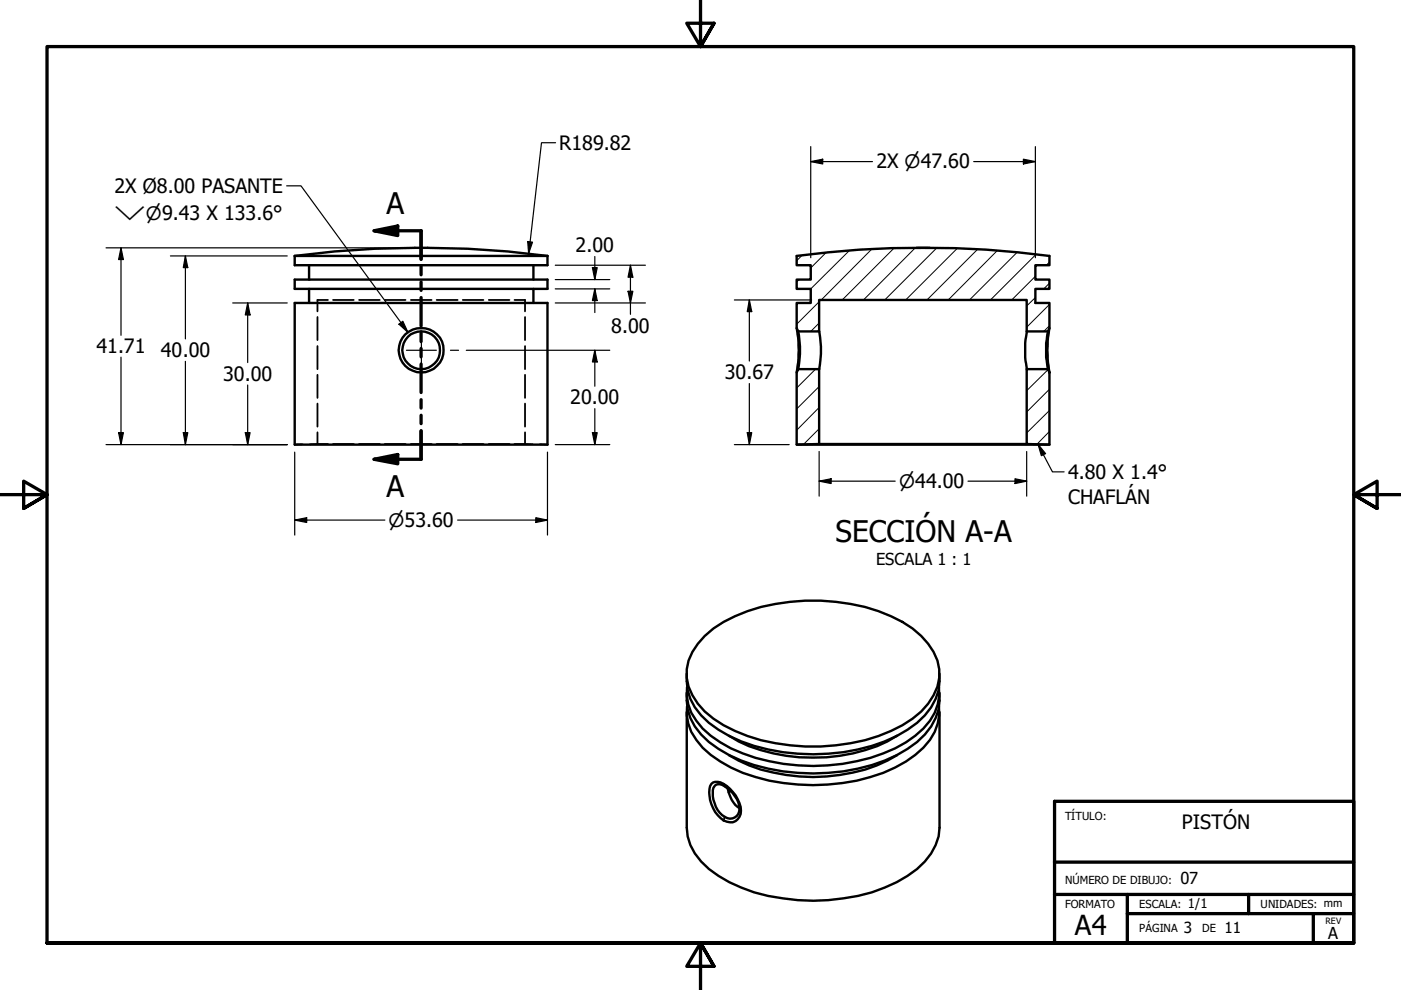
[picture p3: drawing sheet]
<svg xmlns="http://www.w3.org/2000/svg" width="297mm" height="210mm" viewBox="0 0 297 210" stroke-linecap="round" stroke-linejoin="round" font-family="sans-serif">
<!-- layer: Hatch (ANSI) -->
<g fill="none" stroke="#000" stroke-width=".21">
<path d="M169.4 59.3l-.5 .5M170.1 54.1l-1.2 1.2M175.1 53.6l-3.2 3.2M180.1 53.1l-8.2 8.1M184.8 52.8l-10.7 10.8M189.5 52.7l-10.9 10.9M194.1 52.5l-11 11.1M198.6 52.6l-11 11M202.9 52.7l-10.9 10.9M207.3 52.9l-10.8 10.7M211.5 53.1l-10.5 10.5M215.6 53.5l-10.1 10.1"/>
<path d="M219.5 58.6l-5 5M219.6 53.9l-9.6 9.7M222.5 55.6l-.7 .6M168.9 64.2v.1M172.9 78.3l-4 4M173.7 68.5l-1.8 1.8M173.7 64l-4.8 4.7M217.8 78.3h-.1M219.5 63.1l-1.8 1.8M222.2 78.3l-4.5 4.5M222.5 69.1l-1.2 1.2M222.5 64.6l-4.8 4.8"/>
<path d="M222.5 60l-1.2 1.2M173.7 82l-4.8 4.7M173.7 90.9l-3.3 3.3M173.7 86.4l-4.8 4.8M222.5 91.5l-2.7 2.7M222.5 87l-4.8 4.8M222.5 82.5l-4.8 4.8"/>
</g>
<!-- layer: Hidden (ANSI) -->
<g fill="none" stroke="#000" stroke-width=".38">
<path d="M87.9 52.5h.5M88.8 52.5h1M90.2 52.5h.5M67.3 67.2v4.9M67.3 73.4v4.9M67.3 79.5v4.9M69.5 63.6h-2.2v2.4M70.6 63.6h4.4M76.1 63.6h4.4M81.6 63.6h4.4M87.1 63.6h4.4M92.6 63.6h4.4"/>
<path d="M98.1 63.6h4.4M103.6 63.6h4.4M109.1 63.6h2.2v2.4M111.3 67.2v4.9M111.3 73.4v4.9M111.3 79.5v4.9M64.1 94.2l-1.6 .1M67.3 94.1h2.2M67.3 85.6v4.9M67.3 91.7v2.4M67.3 94.1l-1.6 .1M70.6 94.1h4.4"/>
<path d="M76.1 94.1h4.4M81.6 94.1h4.4M87.1 94.1h4.4M92.6 94.1h4.4M98.1 94.1h4.4M103.6 94.1h4.4M109.1 94.1h2.2M111.3 85.6v4.9M111.3 91.7v2.4M111.3 94.1l1.6 .1M114.5 94.2l1.6 .1"/>
</g>
<!-- layer: Visible (ANSI) -->
<g fill="none" stroke="#000" stroke-width=".51">
<path d="M62.5 54.3a209.8 209.8 0 0 1 53.6 0M62.5 54.3h53.6M62.5 54.3v1.9h53.6v-1.9M62.5 59.3h53.6v1.9h-53.6zM65.5 56.2v3.1M113.1 56.2v3.1M168.9 54.3a210.3 210.3 0 0 1 53.6 0v1.9h-3v3.1h3v1.9h-3v3h3v5.4l-.3 .7h-4.5v-6.7h-44v6.7h-4.5l-.3-.7v-5.4h3v-3h-3v-1.9h3v-3.1h-3zM194.3 52.5h2.8M62.5 64.2h53.6v30.1h-53.6zM65.5 61.2v3M113.1 61.2v3M168.9 69.6a25.1 25.1 0 0 1 0 9.4"/>
<path d="M169.2 78.3h4.5v15.8l-4.8 .2v-15.3zM169.2 70.3a21.2 21.2 0 0 1 0 8M173.7 70.3a21.2 21.2 0 0 1 0 8M217.7 78.3h4.5l.3 .7v15.3l-4.8-.2zM217.7 70.3a25.4 25.4 0 0 0 0 8M222.2 70.3a21.2 21.2 0 0 0 0 8M222.5 69.6a25.1 25.1 0 0 0 0 9.4M168.9 94.3h53.6M173.7 94.1h44M149.4 134.8a29.4 29.4 0 0 1 15-6.7 43.1 43.1 0 0 1 24.5 2.6 17.1 17.1 0 0 1 9.9 9.4 9.6 9.6 0 0 1-2 9.1 21.6 21.6 0 0 1-10.6 6.9 43.2 43.2 0 0 1-30.4-1.1 18.6 18.6 0 0 1-9-7.6 9.4 9.4 0 0 1 1.2-10.9zM145.6 142.8a11.5 11.5 0 0 0 4.7 10.5 31.9 31.9 0 0 0 15.7 6.2 42 42 0 0 0 24.1-3.4 17.2 17.2 0 0 0 8.3-7.9l.6-1.9 .2-3.5M145.6 146.9a11.5 11.5 0 0 0 4.7 10.4 31.9 31.9 0 0 0 15.7 6.2 42 42 0 0 0 24.1-3.4 17.2 17.2 0 0 0 8.3-7.9l.6-1.8 .2-3.5"/>
<path d="M145.6 151v24.5a12.6 12.6 0 0 0 6.7 10.2 33 33 0 0 0 13.7 4.8 42.5 42.5 0 0 0 21.6-2.3 21.7 21.7 0 0 0 9.8-7.3l1-1.7 .6-1.9 .2-1.8v-24.5M145.7 145.7a10.4 10.4 0 0 0 3.3 8.8 27.6 27.6 0 0 0 14.1 6.9 41.1 41.1 0 0 0 29-4 14.7 14.7 0 0 0 6.7-8.1l.3-1.8v-1.8M145.7 149.8a10.4 10.4 0 0 0 3.3 8.7 28.4 28.4 0 0 0 14.1 7 43.5 43.5 0 0 0 26.7-2.8 18.5 18.5 0 0 0 8.4-7.5l.6-1.8 .3-1.8v-1.8M154.6 156a33 33 0 0 0 17.8 4.6 33.6 33.6 0 0 0 17.8-4.6M150.8 166.2a1.93 1.93 0 0 1 2.6 0 7.4 7.4 0 0 1 3.7 5.7 2.33 2.33 0 0 1-1.2 2.2 2.33 2.33 0 0 1-2.5-.1 7.2 7.2 0 0 1-2.8-7.3zM151.5 166.7a1.47 1.47 0 0 1 2.2 0 6.7 6.7 0 0 1 3.1 4.7 2.06 2.06 0 0 1-1.3 2.1 2.06 2.06 0 0 1-2.4-.7 6.6 6.6 0 0 1-1.8-5.8zM154.3 167.2a6 6 0 0 0 2.5 4.2M154.6 160.1a36 36 0 0 0 23.5 4.2 29.9 29.9 0 0 0 12.1-4.2M154.9 167.7l-.4 .3"/>
<circle cx="89.3" cy="74.3" r="4.7"/>
<circle cx="89.3" cy="74.3" r="4"/>
</g>
<!-- layer: Visible Narrow (ANSI) -->
<path d="M153.4 166.2l.3 .5M153.7 173.2l-.3 .8" fill="none" stroke="#000" stroke-width=".38"/>
<!-- layer: Section Line (ANSI) -->
<path d="M79.3 48.9l5-1v2zM79.3 48.9h10v6.1M89.3 56.5v1.8M89.3 59.8v1.8M89.3 63.1v6M89.3 70.6v1.8M89.3 73.9v1.8M89.3 77.2v6M79.3 97.4l5-1v1.9zM89.3 84.7v1.8M89.3 88v1.8M89.3 91.3v6.1h-10" fill="none" stroke="#000" stroke-width=".7"/>
<g fill="#000">
<path d="M79.3 48.9l5-1v2z" fill-rule="evenodd"/>
<path d="M79.3 97.4l5-1v1.9z" fill-rule="evenodd"/>
</g>
<!-- layer: Border (ANSI) -->
<path d="M148.5 -.1v10l-2.9-5h5.8l-2.9 5 2.9-5M0 104.9h10l-5-2.9v5.8l5-2.9-5 2.9M297 104.9h-10l5-2.9v5.8l-5-2.9 5 2.9M10 199.9v-190h277v190h-277h277M151.4 204.9l-2.9-5 2.9 5h-5.8l2.9-5v10" fill="none" stroke="#000" stroke-width=".7"/>
<!-- layer: Title (ANSI) -->
<path d="M223.6 169.9h63.4v30h-63.4zM223.6 189.6h63.4M223.6 182.8h63.4M239 189.6v10.3M239 193.7h39.4M264.7 189.6v4.1M287 193.7h-8.6v6.2" fill="none" stroke="#000" stroke-width=".7"/>
<!-- layer: Center Mark (ANSI) -->
<path d="M89.3 71.1v3.2h-3.1M89.3 66.4v1.7M92.5 74.3h-3.2v3.1M95.5 74.3h1.7M89.3 80.4v1.7" fill="none" stroke="#000" stroke-width=".25"/>
<!-- layer: Dimension (ANSI) -->
<g fill="none" stroke="#000" stroke-width=".25">
<path d="M60.8 39.4h3l22.7 31.1M117.8 30.3h-3l-2.7 23.5M171.9 34.3l2.5-.5v1zM171.9 34.3h13.1M171.9 31.1v23.5M206.4 34.3h13.1M217 33.8l2.5 .5-2.5 .5zM219.5 31.1v23.5M22.5 52.5h63.9M25.7 52.5l.5 2.5h-1.1zM25.7 52.5v18.6M36.1 54.3h24.8"/>
<path d="M39.3 54.3l.5 2.4h-.9zM39.3 54.3v17.6M111.9 51.2l1 .1-.8 2.5zM117.7 56.2h19.1M117.7 59.3h11.6M125.6 56.7h1l-.5 2.6zM126.1 54.4v4.9M133.7 56.2l.5 2.6h-1zM133.7 56.2v10.4M25.7 75.7v18.6M39.3 76.6v17.7M49.3 64.2h11.6"/>
<path d="M52.5 64.2l.5 2.6h-1zM52.5 64.2v12.7M84.6 68.7l.8-.6 1.1 2.4zM98.9 74.3h30.4M117.7 64.2h19.1M117.7 61.2h11.6M126.1 74.3l.5 2.4h-1zM126.1 61.2l.5 2.5h-1zM126.1 61.2v5.1M126.1 74.3v7.6M133.2 61.8h1l-.5 2.4zM155.7 63.6h16.4"/>
<path d="M158.9 63.6l.5 2.5h-1zM158.9 63.6v13M22.5 94.3h38.4M25.1 91.7h1.1l-.5 2.6zM38.9 91.7h.9l-.5 2.6zM52 91.7h1l-.5 2.6zM52.5 81.6v12.7M62.5 95.9v17.5M116.1 95.9v17.5M117.7 94.3h11.6M125.6 91.7h1l-.5 2.6zM126.1 86.6v7.7"/>
<path d="M155.7 94.3h11.6M158.4 91.7h1l-.5 2.6zM158.9 81.3v13M173.7 95.7v9.5M217.7 95.7v9.5M62.5 110.3l2.5-.5v1zM62.5 110.3h19.1M97 110.3h19.1M113.6 109.8l2.5 .5-2.5 .5zM173.7 102l2.5-.5v1zM173.7 102h16.1M205.2 102h12.5"/>
<path d="M215.2 101.5l2.5 .5-2.5 .5z"/>
</g>
<g fill="#000">
<path d="M171.9 34.3l2.5-.5v1z" fill-rule="evenodd"/>
<path d="M217 33.8l2.5 .5-2.5 .5z" fill-rule="evenodd"/>
<path d="M25.7 52.5l.5 2.5h-1.1z" fill-rule="evenodd"/>
<path d="M39.3 54.3l.5 2.4h-.9z" fill-rule="evenodd"/>
<path d="M111.9 51.2l1 .1-.8 2.5z" fill-rule="evenodd"/>
<path d="M125.6 56.7h1l-.5 2.6z" fill-rule="evenodd"/>
<path d="M133.7 56.2l.5 2.6h-1z" fill-rule="evenodd"/>
<path d="M52.5 64.2l.5 2.6h-1z" fill-rule="evenodd"/>
<path d="M84.6 68.7l.8-.6 1.1 2.4z" fill-rule="evenodd"/>
<path d="M126.1 74.3l.5 2.4h-1z" fill-rule="evenodd"/>
<path d="M126.1 61.2l.5 2.5h-1z" fill-rule="evenodd"/>
<path d="M133.2 61.8h1l-.5 2.4z" fill-rule="evenodd"/>
<path d="M158.9 63.6l.5 2.5h-1z" fill-rule="evenodd"/>
<path d="M25.1 91.7h1.1l-.5 2.6z" fill-rule="evenodd"/>
<path d="M38.9 91.7h.9l-.5 2.6z" fill-rule="evenodd"/>
<path d="M52 91.7h1l-.5 2.6z" fill-rule="evenodd"/>
<path d="M125.6 91.7h1l-.5 2.6z" fill-rule="evenodd"/>
<path d="M158.4 91.7h1l-.5 2.6z" fill-rule="evenodd"/>
<path d="M62.5 110.3l2.5-.5v1z" fill-rule="evenodd"/>
<path d="M113.6 109.8l2.5 .5-2.5 .5z" fill-rule="evenodd"/>
<path d="M173.7 102l2.5-.5v1z" fill-rule="evenodd"/>
<path d="M215.2 101.5l2.5 .5-2.5 .5z" fill-rule="evenodd"/>
</g>
<!-- layer: Symbol (ANSI) -->
<path d="M220.1 94.2l1.6 2-.9 .4zM220.1 94.2l3 5.8h2.5" fill="none" stroke="#000" stroke-width=".25"/>
<path d="M220.1 94.2l1.6 2-.9 .4z" fill-rule="evenodd" fill="#000"/>
<g font-size="6.3">
<text x="82" y="45.4">A</text>
<text x="82" y="105.4">A</text>
<text x="177.2" y="114.9">SECCIÓN A-A</text>
</g>
<text font-size="5.8" x="227.9" y="198.3">A4</text>
<g font-size="4.2">
<text x="118.6" y="31.8">R189.82</text>
<text x="185.8" y="35.7">2X ⌀47.60</text>
<text x="24.3" y="40.9">2X Ø8.00 PASANTE</text>
<text x="122" y="53.5">2.00</text>
<text x="129.6" y="70.6">8.00</text>
<text x="20.4" y="74.9">41.71</text>
<text x="34.1" y="75.8">40.00</text>
<text x="47.3" y="80.8">30.00</text>
<text x="153.7" y="80.4">30.67</text>
<text x="120.9" y="85.8">20.00</text>
<text x="226.4" y="101.6">4.80 X 1.4°</text>
<text x="226.4" y="106.9">CHAFLÁN</text>
<text x="250.6" y="175.9">PISTÓN</text>
</g>
<g font-size="3.9">
<text x="24.3" y="46.6">⌵⌀9.43 X 133.6°</text>
<text x="190.6" y="103.5">⌀44.00</text>
<text x="82.4" y="111.7">⌀53.60</text>
</g>
<g font-size="3.5">
<text x="185.7" y="119.9">ESCALA 1 : 1</text>
<text x="250.3" y="187.5">07</text>
<text x="281.6" y="199">A</text>
</g>
<g font-size="3.2">
<text x="251" y="197.8">3</text>
<text x="259.6" y="197.8">11</text>
</g>
<text font-size="2.8" x="251.8" y="192.5">1/1</text>
<g font-size="2.3">
<text x="225.8" y="174">TÍTULO:</text>
<text x="225.8" y="187.4">NÚMERO DE DIBUJO:</text>
<text x="225.8" y="192.5">FORMATO</text>
<text x="241.6" y="197.6">PÁGINA</text>
<text x="241.6" y="192.5">ESCALA:</text>
<text x="254.9" y="197.6">DE</text>
<text x="267.3" y="192.5">UNIDADES: mm</text>
</g>
<text font-size="1.8" x="281.1" y="195.8">REV</text>
</svg>
